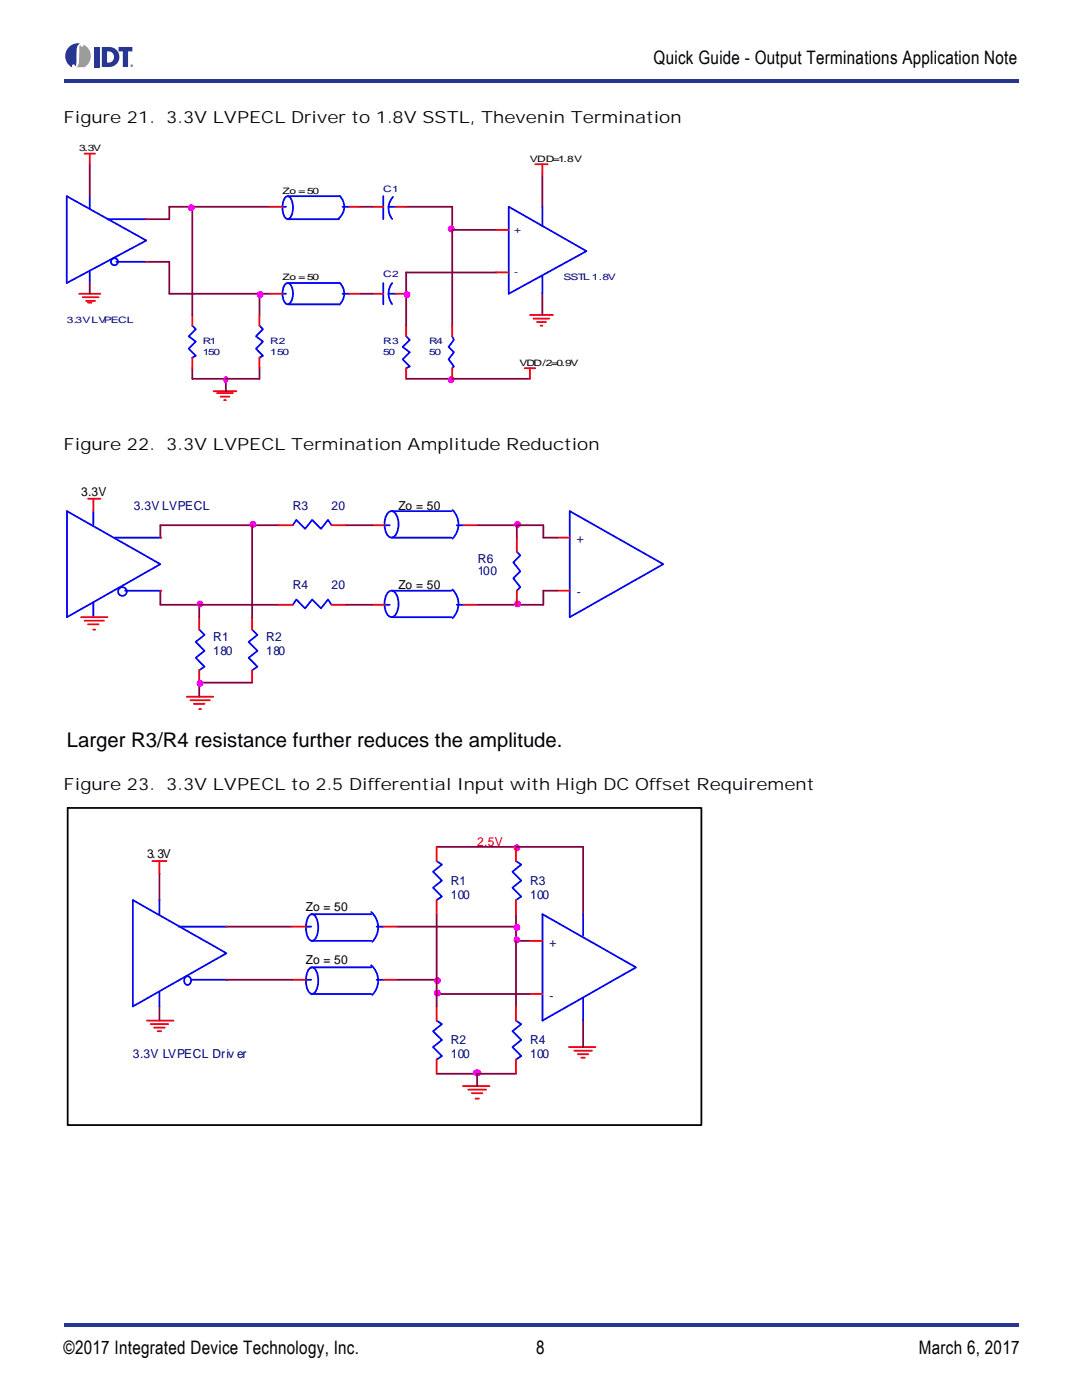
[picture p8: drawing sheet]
<svg xmlns="http://www.w3.org/2000/svg" width="216mm" height="279mm" viewBox="0 0 216 279" stroke-linecap="round" stroke-linejoin="round" font-family="sans-serif">
<g fill="#273691">
<path d="M12.7 264h190.5v.7h-190.5z"/>
<path d="M12.7 15.9h190.5v.7h-190.5z"/>
</g>
<path d="M12.9 8.5h13.7v4.9h-13.7z" fill="#fff"/>
<g fill="#223392">
<path d="M18.8 9.4h1v4h-1z"/>
<path d="M23.7 9.4h2.7v.9h-.8v3.1h-1.1v-3.1h-.8z"/>
<path d="M14 9.2a2.54 2.54 0 0 1 2-.5 2.1 2.1 0 0 0-.7 2.2v.4a2.66 2.66 0 0 1-.3 1.9 .33 .33 0 0 0-.4-.3 .33 .33 0 0 0-.2 .5 2.47 2.47 0 0 1-.4-4.2z"/>
<path d="M21.4 10.3a1.15 1.15 0 0 1 1.3 1.1 1.15 1.15 0 0 1-1.3 1.1zM20.3 9.4v4a2.95 2.95 0 0 0 3.2-1 2 2 0 0 0-1.7-3z"/>
</g>
<path d="M15.9 9h.1a.33 .33 0 0 0 .4 .3 .33 .33 0 0 0 .3-.4 2.56 2.56 0 0 1 .1 4.5h-1.6l.3-.3 .2-.5z" fill="#949ca2"/>
<path d="M26 13.1a.27 .27 0 0 1 .5 0 .27 .27 0 0 1-.5 0zM26.1 13.1a.21 .21 0 0 0 .4 0 .21 .21 0 0 0-.4 0zM26.2 13h.2v.2l-.2-.1v.1z" fill="#223392"/>
<path d="M12.7 25.6h113.2v58.2h-113.2z" fill="#fff"/>
<path d="M108.2 34.9v6.4M29.2 43.7h4.6M29.2 52.3h4.6v6.3h18M33.8 41.3h20.1M51.8 58.6v4.3M51.8 58.6h2.1M71.9 41.3h2.5M81 41.3h9.2v4.6M38.4 73.5v2.1M45.1 75.6v2.5M51.8 73.5v2.1" fill="none" stroke="#800040" stroke-width=".35"/>
<path d="M53.9 58.6h2.5M69.8 58.6h2.1M74.4 41.3h2.1M74.4 58.6h2.1M78.9 41.3h2.1M78.9 58.6h2.1M42.6 78.1h4.6M43.3 78.4h3.2M44 79.2h1.8M44.7 79.9h.4M81 65v2.1M81 73.5v2.1" fill="none" stroke="#f00" stroke-width=".35"/>
<g fill="none" stroke="#00f" stroke-width=".35">
<path d="M13.3 39.2l15.9 8.8-15.9 8.5zM17.9 39.2v2.4M76.5 39.2v4.5M78.4 39.3a3.4 3.4 0 0 0-.1 4.4M17.9 54v2.5M21.4 43.7h7.8M23.2 52.3h6M56.4 58.6h.7M56.9 56.8a.7 .7 0 0 1 .7-.3 .7 .7 0 0 1 .5 .6 3.2 3.2 0 0 1-.4 3.5 .75 .75 0 0 1-1-.5l-.3-1.5a2.96 2.96 0 0 1 .5-1.8zM57.4 56.5h10.2M67.8 56.4a3 3 0 0 1-.1 4.4M68.3 58.6h1.5"/>
<path d="M76.5 56.5v4.2M77.5 41.3h1.4M77.5 58.6h1.4M78.3 56.5a3.4 3.4 0 0 0 0 4.2M57.4 60.7h10.2M81 67.1l.8 .7-1.5 1.4 1.5 1.1-1.5 1.4 1.5 1.4-.8 .4"/>
<circle cx="22.8" cy="52.2" r=".7"/>
</g>
<g fill="#f0f" stroke="#f0f" stroke-width=".35">
<circle cx="90" cy="45.7" r=".52"/>
<circle cx="51.9" cy="58.8" r=".52"/>
</g>
<g fill="#f00">
<circle cx="29.2" cy="43.7" r=".18"/>
<circle cx="29.2" cy="52.3" r=".18"/>
</g>
<path d="M17.9 32.8v6.4M17.9 56.5v2.1M33.8 41.3v2.4M38.4 41.3v21.6M71.9 58.6h2.5M99 45.9h-8.8v19.1M99 54.4h-18v10.6M108.2 58.6v4.3M38.4 75.6h13.4M81 75.6h24.7" fill="none" stroke="#800040" stroke-width=".35"/>
<path d="M56.9 39.5a.6 .6 0 0 1 1 0 3.7 3.7 0 0 1-.2 4.1 .74 .74 0 0 1-1-.6l-.3-1.6a3.4 3.4 0 0 1 .5-1.9zM57.4 39.2h10.2M67.8 39.1a3 3 0 0 1-.3 4.5M56.4 41.3h.7M57.4 43.7h10.2M68.3 41.3h1.5M101.5 41.3l15.5 8.8-15.5 8.5zM108.2 41.3v3.9M108.2 55.1v3.5M38.4 65l.7 .7-1.4 1.4 1.4 1.1-1.4 1.4 1.4 1.4-.7 .4M51.8 65l.7 .7-1.4 1.4 1.4 1.1-1.4 1.4 1.4 1.4-.7 .4M90.2 67.1l.4 .7-1.1 1.4 1.1 1.1-1.1 1.4 1.1 1.4-.4 .4" fill="none" stroke="#00f" stroke-width=".35"/>
<g fill="none" stroke="#f00" stroke-width=".35">
<path d="M16.8 30.7h2.2M17.9 30.7v2.1M106.8 32.8h2.5M108.2 32.8v2.1M15.8 58.6h4.2M16.5 59.3h3.2M53.9 41.3h2.5M69.8 41.3h2.1M99 45.9h2.5M99 54.4h2.5M17.2 60h1.8M17.5 60.4h.8"/>
<path d="M38.4 62.9v2.1M38.4 71.4v2.1M51.8 62.9v2.1M51.8 71.4v2.1M90.2 65v2.1M90.2 73.5v2.1M104.7 73.5h2.1M105.7 62.9h4.6M105.7 73.5v2.1M106.4 63.6h3.2M107.2 64.3h1.7M107.9 65h.3"/>
</g>
<g fill="#f0f" stroke="#f0f" stroke-width=".35">
<path d="M44.9 75.3a.45 .45 0 0 1 .5 .5 .45 .45 0 0 1-.5 .4 .69 .69 0 0 1 0-.9z" fill-rule="evenodd"/>
<circle cx="90" cy="75.8" r=".52"/>
<circle cx="38.2" cy="41.4" r=".52"/>
<circle cx="81.2" cy="58.8" r=".52"/>
</g>
<path d="M12.7 91h122.1v54.4h-122.1z" fill="#fff"/>
<g fill="none" stroke="#00f" stroke-width=".35">
<path d="M13.4 102l18.6 10.6-18.6 10.6zM18.6 102v2.8M22.9 107.3h9.1M25 117.9h7M76.7 104.8h1.1M77.4 102.4a.97 .97 0 0 1 1-.4 .97 .97 0 0 1 .7 .8 3.8 3.8 0 0 1-.6 4.4 1.03 1.03 0 0 1-1.4-.7 4.3 4.3 0 0 1 .3-4.1zM77.4 118.2a.97 .97 0 0 1 1-.3 .97 .97 0 0 1 .7 .7 3.8 3.8 0 0 1-.6 4.5 1.03 1.03 0 0 1-1.4-.7 4.3 4.3 0 0 1 .3-4.2zM78.1 102h12M78.1 117.9h12M78.1 107.3h12M90.3 101.8a4 4 0 0 1 0 5.7M90.3 117.6a4 4 0 0 1 0 5.8"/>
<path d="M91.1 104.8h1.5M113.7 102l18.7 10.6-18.7 10.6zM18.6 120.4v2.8M39.8 125.7l1 1-1.7 1.4 1.7 1.8-1.7 1.4 1.7 1.8-1 .7M50.3 125.7l1.1 1-1.8 1.4 1.8 1.8-1.8 1.4 1.8 1.8-1.1 .7M76.7 120.7h1.1M78.1 123.2h12M91.1 120.7h1.5"/>
<circle cx="24.4" cy="118" r=".87"/>
</g>
<path d="M74.3 104.8h2.4M92.6 104.8h2.8M111.2 107.3h2.5M111.2 117.9h2.5M39.8 123.2v2.4M39.8 133.8v2.4M50.3 123.2v2.4M50.3 133.8v2.4M74.3 120.7h2.4M92.6 120.7h2.8" fill="none" stroke="#f00" stroke-width=".35"/>
<path d="M32 117.9v2.8M55.6 104.8h-23.6v2.5M69 104.8h5.3M95.4 104.8h13v2.5M103.1 104.8v2.5M108.4 117.9v2.8h-5.3M39.8 120.7v2.5" fill="none" stroke="#800040" stroke-width=".35"/>
<g fill="#f0f" stroke="#f0f" stroke-width=".35">
<circle cx="103.3" cy="104.6" r=".52"/>
<circle cx="50.5" cy="104.6" r=".52"/>
</g>
<g fill="#f00">
<circle cx="32" cy="107.3" r=".18"/>
<circle cx="32" cy="117.9" r=".18"/>
</g>
<g fill="none" stroke="#f00" stroke-width=".35">
<path d="M17.6 99.5h2.4M18.6 99.5v2.5M55.6 104.8h2.8M66.2 104.8h2.8M103.1 107.3v2.8M103.1 117.9v2.8M16.2 123.2h5.2M16.9 123.9h3.8M17.6 124.6h2.1M18.6 125.6h.4M37.3 139h5.3M38 139.7h3.9"/>
<path d="M55.6 120.7h2.8M66.2 120.7h2.8M38.7 140.5h2.1M39.8 141.5h.3"/>
</g>
<path d="M50.3 104.8v18.4M108.4 117.9h2.8M108.4 107.3h2.8M32 120.7h23.6M50.3 136.2h-10.5v2.8M69 120.7h5.3M95.4 120.7h7.7" fill="none" stroke="#800040" stroke-width=".35"/>
<g fill="#f0f" stroke="#f0f" stroke-width=".35">
<circle cx="103.3" cy="120.5" r=".52"/>
<circle cx="39.9" cy="120.5" r=".52"/>
<circle cx="39.9" cy="136.4" r=".52"/>
</g>
<path d="M58.4 104.8l.7-1 1.8 1.7 1.4-1.7 1.8 1.7 1.3-1.7 .8 1M103.1 110.1l.7 .7-1.4 1.4 1.4 1.8-1.4 1.4 1.4 1.8-.7 .7M58.4 120.7l.7-1.1 1.8 1.8 1.4-1.8 1.8 1.8 1.3-1.8 .8 1.1" fill="none" stroke="#00f" stroke-width=".35"/>
<path d="M12.7 159.8h129v66.2h-129z" fill="#fff"/>
<path d="M31.8 174.3v5.3M87.1 169h15.9M116.4 169v13.5M45.2 184.9h13M79.4 195.5h7.7M87.1 195.5v5.3M87.1 198.4h18.7M87.1 182.5v13M103 187.8h2.8M103 182.5v18.3M31.8 200.8v2.9M103 214.3h-15.9" fill="none" stroke="#800040" stroke-width=".35"/>
<g fill="#f0f" stroke="#f0f" stroke-width=".35">
<path d="M94.7 213.7a.62 .62 0 0 1 .9-.1 .62 .62 0 0 1 .1 .9 .62 .62 0 0 1-.9 .1 .62 .62 0 0 1-.1-.9z" fill-rule="evenodd"/>
<circle cx="87.3" cy="198.2" r=".52"/>
<circle cx="103.1" cy="187.6" r=".53"/>
<circle cx="87.3" cy="195.7" r=".52"/>
<circle cx="103.1" cy="169.2" r=".52"/>
</g>
<g fill="none" stroke="#00f" stroke-width=".35">
<path d="M26.5 179.6l18.7 10.6-18.7 10.6zM31.8 179.6v2.9M103 171.8l1 .7-1.7 1.5 1.7 1.7-1.7 1.5 1.7 1.7-1 .7M31.8 198v2.8M35.7 184.9h9.5M36.9 195.1a.78 .78 0 0 1 1.1 .1 .78 .78 0 0 1-.1 1.1 .68 .68 0 0 1-.8 .2 .68 .68 0 0 1-.4-.8zM38.1 195.5h7.1M61 184.9h1.1M61 195.5h1.1M61.6 182.8a.72 .72 0 0 1 1.3 0 4.3 4.3 0 0 1-.3 4.9 .88 .88 0 0 1-1.2-.7 4.9 4.9 0 0 1 .2-4.2zM61.6 193.4a.72 .72 0 0 1 1.3 0 4.3 4.3 0 0 1-.3 4.9 .88 .88 0 0 1-1.2-.7 4.9 4.9 0 0 1 .2-4.2zM62.1 182.5h12"/>
<path d="M62.1 187.8h12M62.1 193.1h12M62.1 198.4h12M74.1 182a4.1 4.1 0 0 1 .2 6M74.1 192.6a4.1 4.1 0 0 1 .2 6M75.1 184.9h1.4M75.1 195.5h1.4M87.1 203.7l1.1 .7-1.8 1.4 1.8 1.8-1.8 1.4 1.8 1.8-1.1 .7M103 203.7l1 .7-1.7 1.4 1.7 1.8-1.7 1.4 1.7 1.8-1 .7"/>
</g>
<g fill="none" stroke="#f00" stroke-width=".35">
<path d="M103 169v2.8M103 179.6v2.9M58.2 184.9h2.8M58.2 195.5h2.8M76.5 184.9h2.9M76.5 195.5h2.9M87.1 200.8v2.9M87.1 211.5v2.8M92.4 216.8h5.3M93.5 217.5h3.5M94.1 218.2h2.2M94.9 219.2h.7"/>
<path d="M103 200.8v2.9M103 211.5v2.8M113.5 209h5.3M114.6 209.7h3.5M115.3 210.4h2.1M116 211.1h.7"/>
</g>
<g fill="#f00">
<circle cx="45.2" cy="184.9" r=".18"/>
<circle cx="45.2" cy="195.5" r=".18"/>
</g>
<path d="M103 169h13.4M45.2 195.5h13M79.4 184.9h23.6M95.2 214.3v2.5M116.4 203.7v5.3" fill="none" stroke="#800040" stroke-width=".35"/>
<path d="M87.1 171.8l1.1 .7-1.8 1.5 1.8 1.7-1.8 1.5 1.8 1.7-1.1 .7M108.2 182.5l18.7 10.6-18.7 10.6zM116.4 182.5v4.2M116.4 199.1v4.6" fill="none" stroke="#00f" stroke-width=".35"/>
<path d="M30.4 171.8h2.8M31.8 171.8v2.5M87.1 169v2.8M87.1 179.6v2.9M105.8 187.8h2.4M105.8 198.4h2.4M29.3 203.7h5.3M30.1 204.4h3.5M30.8 205.1h2.1M31.5 205.8h.7" fill="none" stroke="#f00" stroke-width=".35"/>
<circle cx="103.1" cy="185.1" r=".53" fill="#f0f" stroke="#f0f" stroke-width=".35"/>
<path d="M13.5 161.2h126.5v63.3h-126.5z" fill="none" stroke="#000" stroke-width=".35"/>
<text font-size="4" x="13.4" y="149.2">Larger R3/R4 resistance further reduces the amplitude.</text>
<g font-size="3.7">
<text x="130.4" y="12.9">Quick Guide - Output Terminations Application Note</text>
<text x="12.7" y="270.3">©2017 Integrated Device Technology, Inc.</text>
<text x="107" y="270.3">8</text>
<text x="183.4" y="270.3">March 6, 2017</text>
</g>
<g font-size="3.3">
<text x="12.7" y="24.6">Figure 21. 3.3V LVPECL Driver to 1.8V SSTL, Thevenin Termination</text>
<text x="12.7" y="89.9">Figure 22. 3.3V LVPECL Termination Amplitude Reduction</text>
<text x="12.7" y="157.6">Figure 23. 3.3V LVPECL to 2.5 Differential Input with High DC Offset Requirement</text>
</g>
<g font-size="2.5">
<text x="16.2" y="98.9">3.3V</text>
<text x="79.5" y="101.7">Zo = 50</text>
<text x="79.5" y="117.6">Zo = 50</text>
<text x="29.3" y="171.2">3.3V</text>
<text x="61" y="181.9">Zo = 50</text>
<text x="61" y="192.5">Zo = 50</text>
</g>
<g font-size="2.5" fill="#000080">
<text x="26.7" y="101.7">3.3V LVPECL</text>
<text x="58.4" y="101.7">R3</text>
<text x="66.2" y="101.7">20</text>
<text x="95.4" y="112.3">R6</text>
<text x="58.4" y="117.6">R4</text>
<text x="66.2" y="117.6">20</text>
<text x="95.4" y="114.8">100</text>
<text x="42.6" y="127.9">R1</text>
<text x="42.6" y="130.7">180</text>
<text x="53.1" y="127.9">R2</text>
<text x="53.1" y="130.7">180</text>
<text x="89.9" y="176.6">R1</text>
<text x="89.9" y="179.4">100</text>
<text x="105.8" y="176.6">R3</text>
<text x="105.8" y="179.4">100</text>
<text x="89.9" y="208.4">R2</text>
<text x="105.8" y="208.4">R4</text>
<text x="26.5" y="211.2">3.3V LVPECL Driv er</text>
<text x="89.9" y="211.2">100</text>
<text x="105.8" y="211.2">100</text>
</g>
<g font-size="2.5" fill="#004080">
<text x="115.1" y="108.5">+</text>
<text x="115.1" y="119">-</text>
<text x="109.7" y="188.9">+</text>
<text x="109.7" y="199.5">-</text>
</g>
<text font-size="2.5" fill="#f00" x="95.2" y="168.8">2.5V</text>
<g font-size="1.8">
<text x="15.8" y="30.1">3.3V</text>
<text x="105.7" y="32.3">VDD=1.8V</text>
<text x="56.4" y="38.6">Zo = 50</text>
<text x="56.4" y="56">Zo = 50</text>
<text x="103.6" y="73">VDD/2=0.9V</text>
</g>
<g font-size="1.8" fill="#000080">
<text x="76.5" y="38.3">C1</text>
<text x="76.5" y="55.3">C2</text>
<text x="112.5" y="56">SSTL 1.8V</text>
<text x="13.3" y="64.5">3.3V LVPECL</text>
<text x="40.5" y="68.7">R1</text>
<text x="40.5" y="70.8">150</text>
<text x="53.9" y="68.7">R2</text>
<text x="53.9" y="70.8">150</text>
<text x="76.5" y="68.7">R3</text>
<text x="76.5" y="70.8">50</text>
<text x="85.6" y="68.7">R4</text>
<text x="85.6" y="70.8">50</text>
</g>
<g font-size="1.8" fill="#004080">
<text x="102.6" y="46.4">+</text>
<text x="102.6" y="54.9">-</text>
</g>
</svg>
